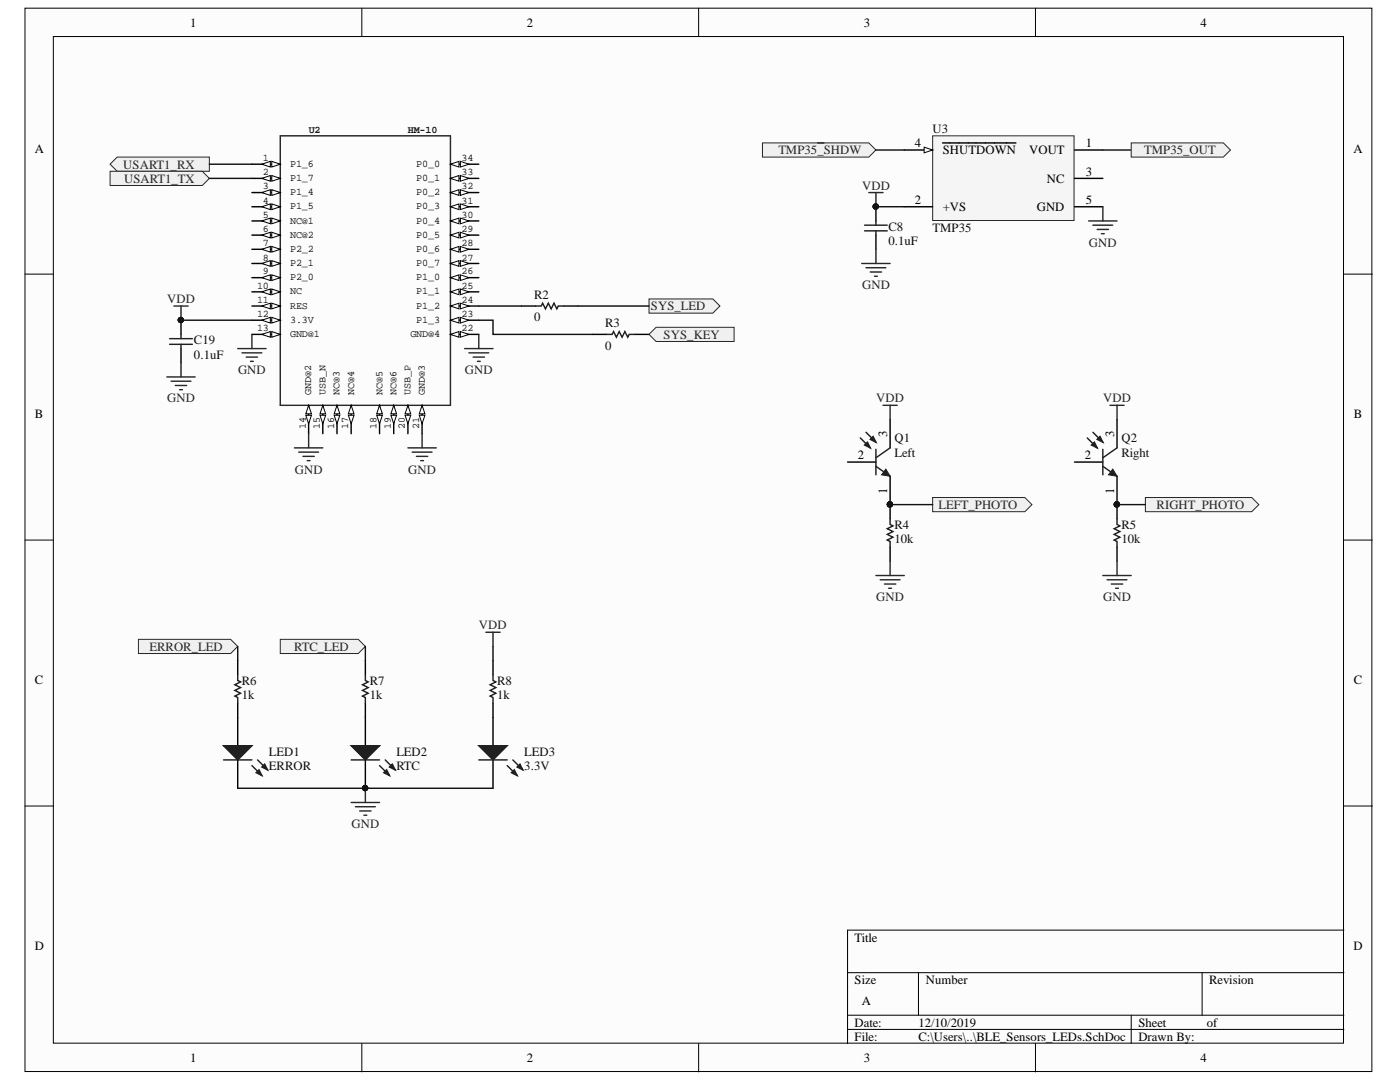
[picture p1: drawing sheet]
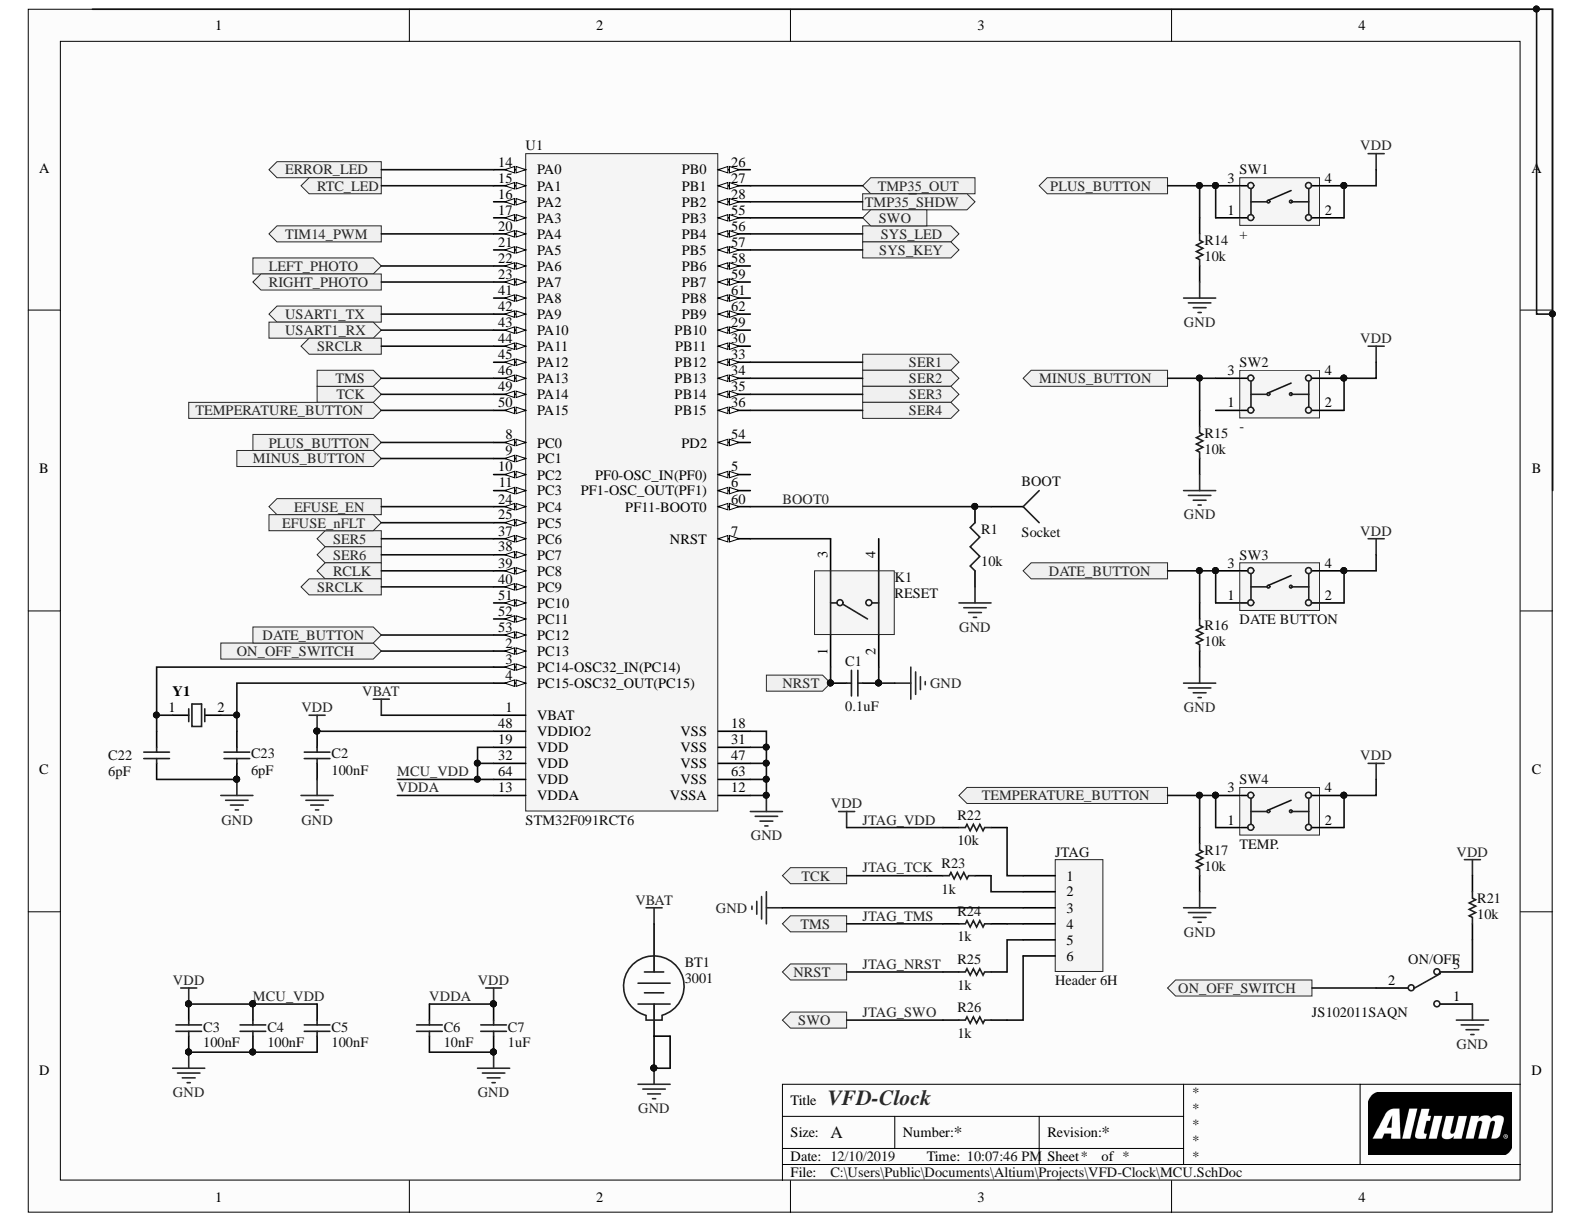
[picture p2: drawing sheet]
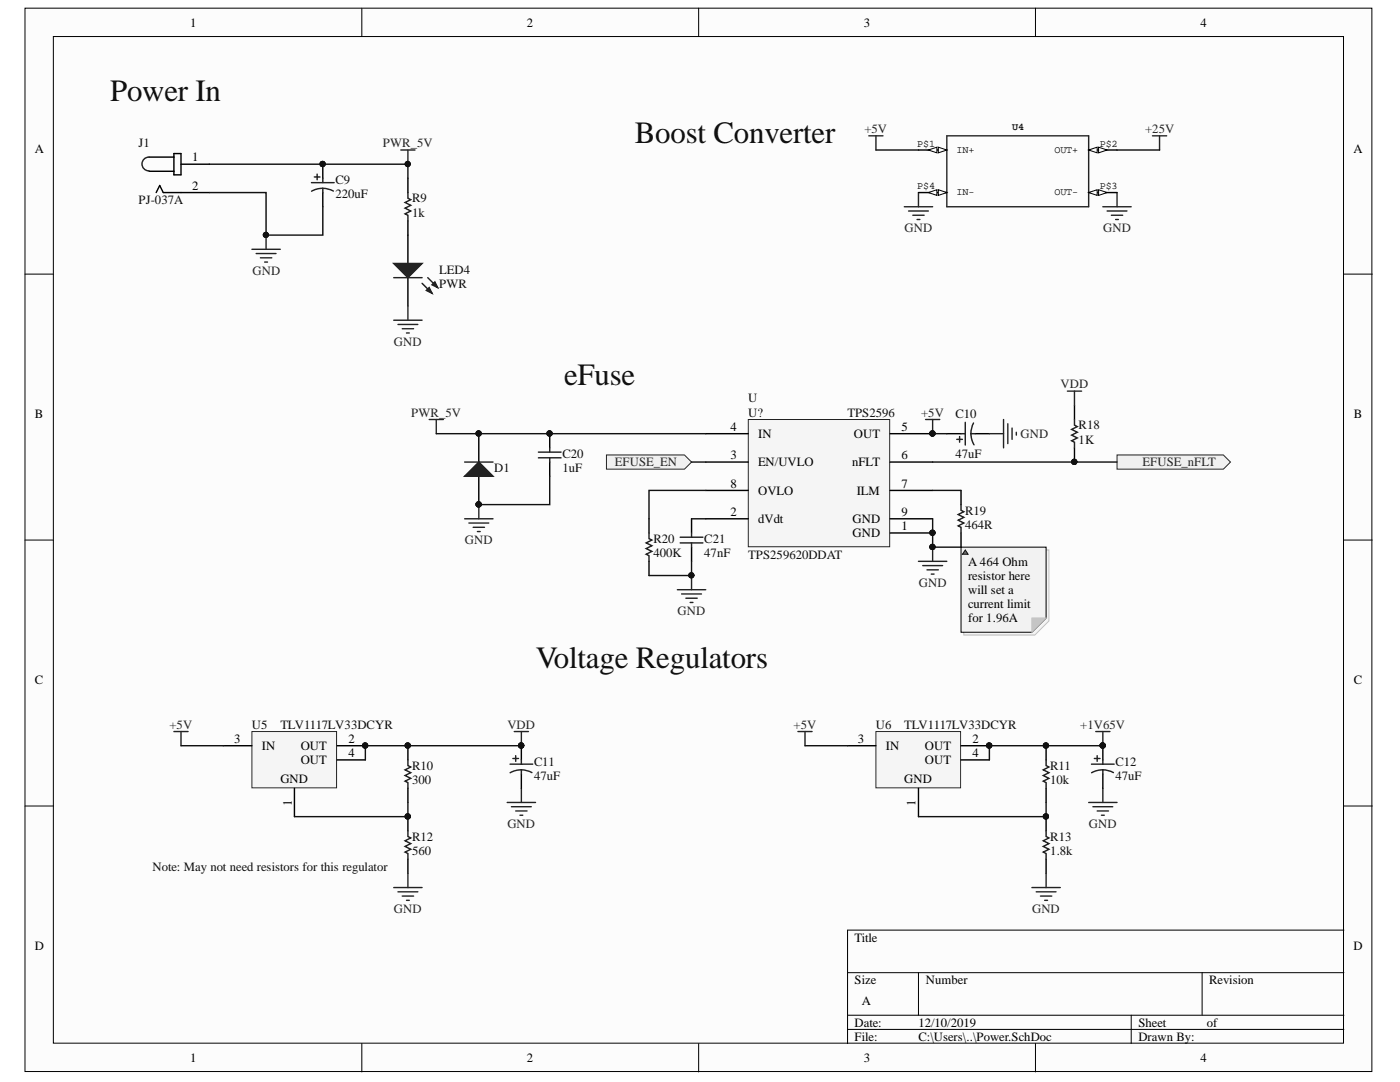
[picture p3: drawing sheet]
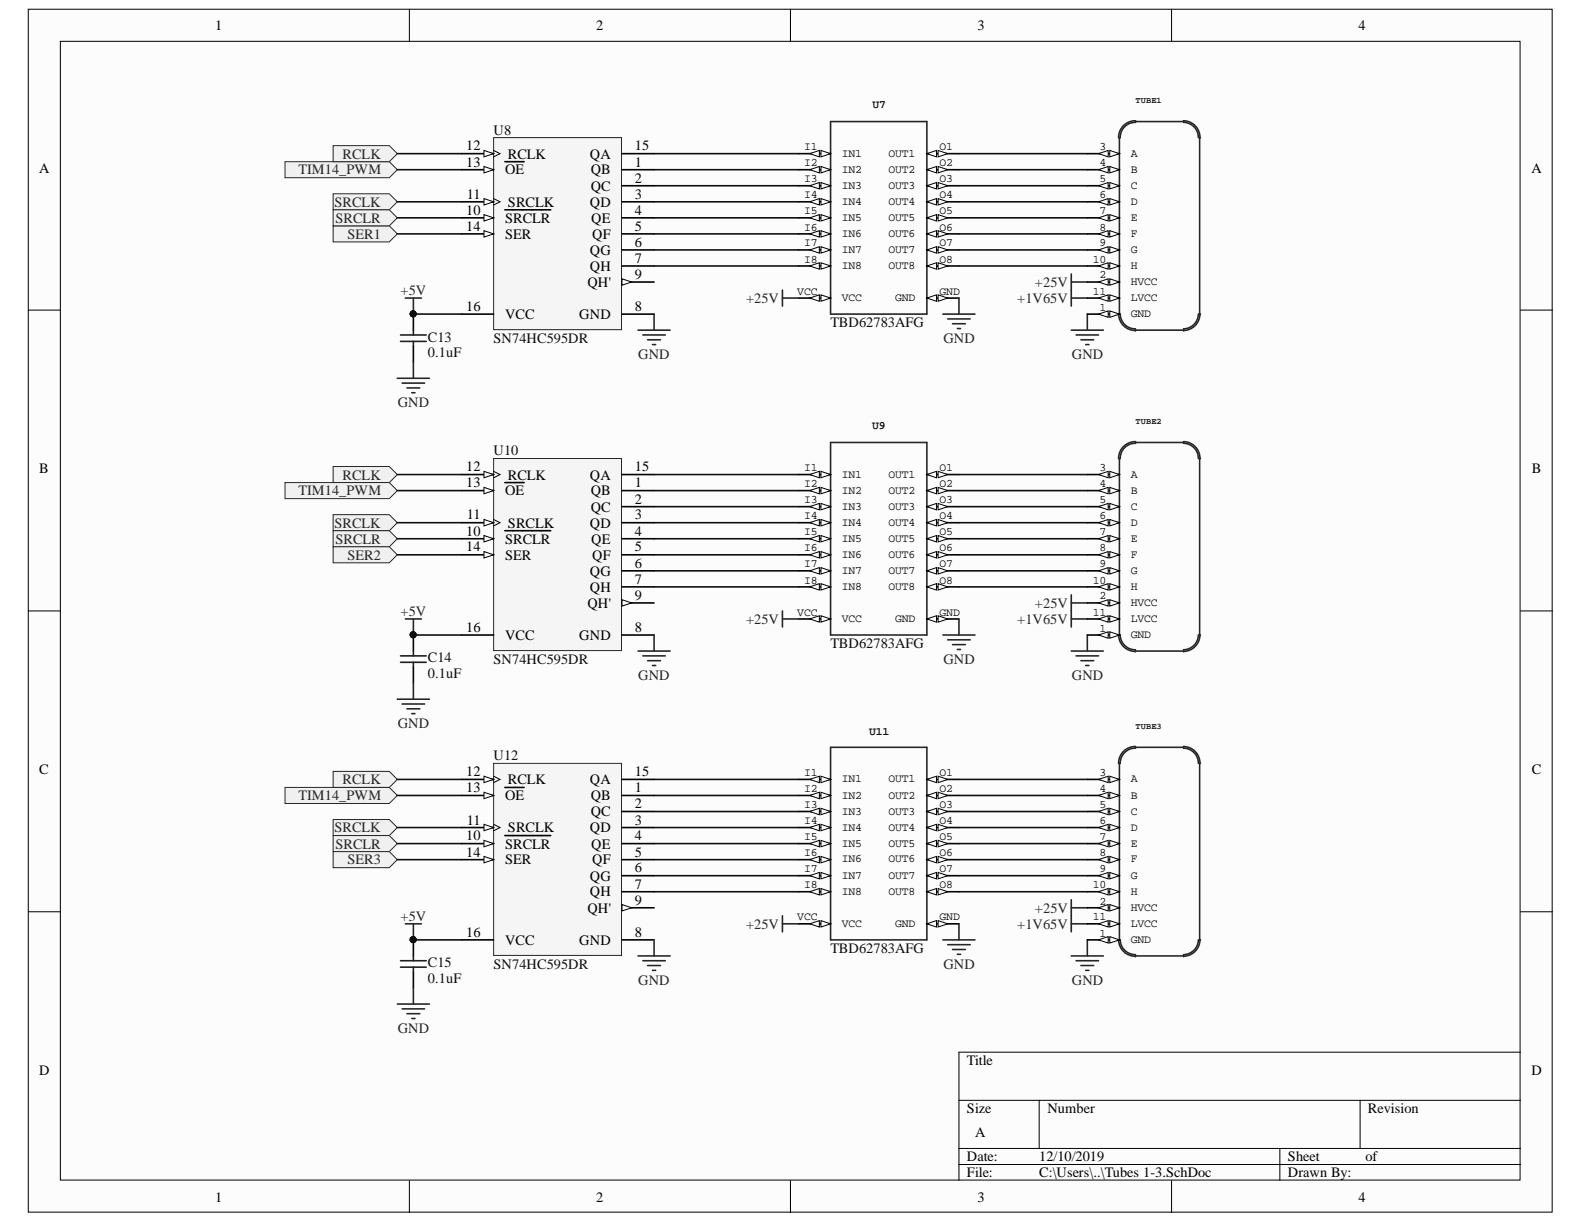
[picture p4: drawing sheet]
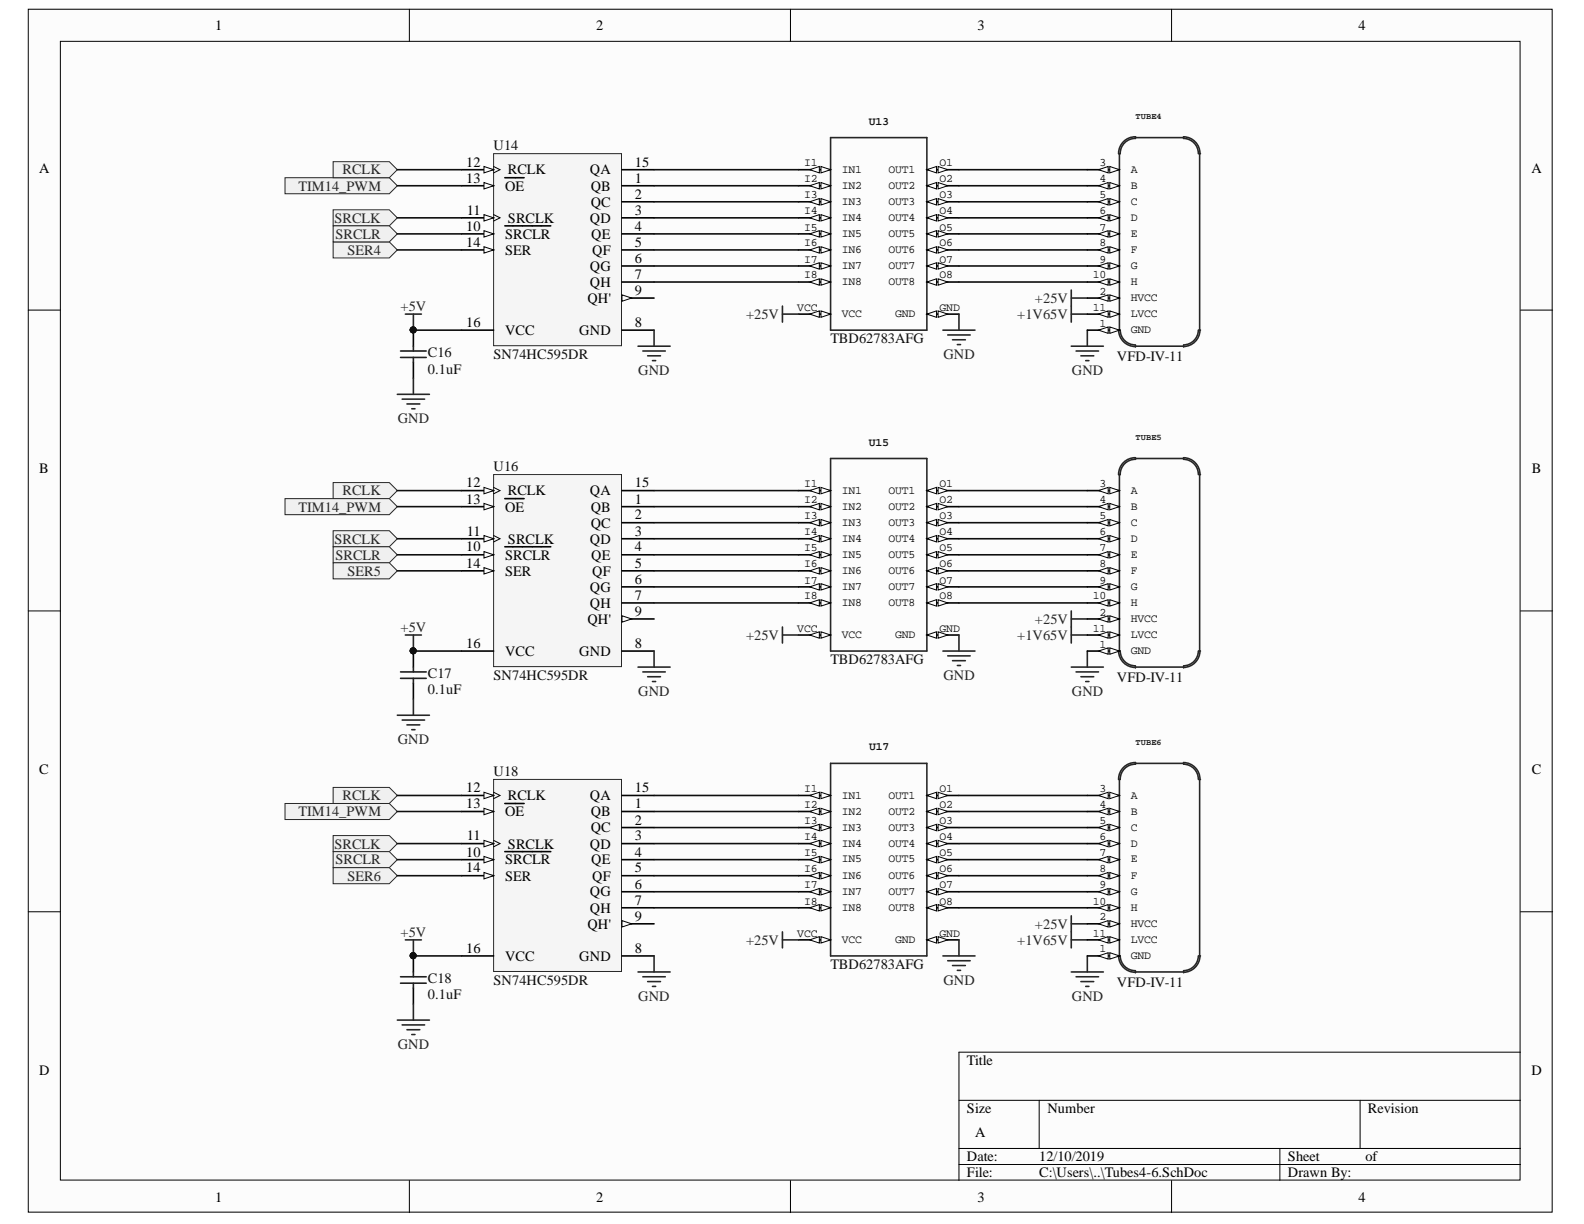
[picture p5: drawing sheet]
# Altium project VFD-Clock.PrjPcb
5 sheets, 92 parts. Net scope: flat (ports and power ports of the same name join across sheets).
Board file: VFD_Clock.PcbDoc
Sheets:
  MCU.SchDoc
  Tubes 1-3.SchDoc
  Tubes4-6.SchDoc
  BLE_Sensors_LEDs.SchDoc
  Power.SchDoc

## Sheet MCU.SchDoc: VFD-Clock
size A; Author: Jack Danielski

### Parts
BOOT  Socket  [PIN1]
BT1  3001  [KSTN-3001_V]
C1  0.1uF  [CAPC1608X90X40ML10T20]
C2  100nF  [CAPC1608X90X40ML10T20]
C3  100nF  [CAPC1608X90X40ML10T20]
C4  100nF  [CAPC1608X90X40ML10T20]
C5  100nF  [CAPC1608X90X40ML10T20]
C6  10nF  [CAPC1608X90X40ML10T20]
C7  1uF  [CAPC1608X90X20LL10]
C22  6pF  [CAPC1608X90X40ML10T20]
C23  6pF  [CAPC1608X90X40ML10T20]
JTAG  Header 6H  [HDR1X6H]
K1  RESET  [PNSC-EVPAA_V]
ON/OFF  JS102011SAQN  [CKCP-JS102011SAQN-3_V]
R1  value 10k  [J1-0603]
R14  10k  [RESC1608X55X30LL20T20]
R15  10k  [RESC1608X55X30LL20T20]
R16  10k  [RESC1608X55X30LL20T20]
R17  10k  [RESC1608X55X30LL20T20]
R21  10k  [RESC1608X55X30LL20T20]
R22  10k  [RESC1608X55X30LL20T20]
R23  1k  [RESC1608X55X30LL20T20]
R24  1k  [RESC1608X55X30LL20T20]
R25  1k  [RESC1608X55X30LL20T20]
R26  1k  [RESC1608X55X30LL20T20]
SW1  +  [434331045822]
SW2  -  [434331045822]
SW3  DATE BUTTON  [434331045822]
SW4  TEMP.  [434331045822]
U1  STM32F091RCT6  [STM-LQFP64_L]
Y1  ABS07-120-32.768KHZ-T  [ABRA-ABS07_A_V]  (value not drawn)

### Ports
DATE_BUTTON (in), DATE_BUTTON (out), EFUSE_EN (out), EFUSE_nFLT (in), ERROR_LED (out), LEFT_PHOTO (in), MINUS_BUTTON (in), MINUS_BUTTON (out), NRST (in), NRST (out), ON_OFF_SWITCH (in), ON_OFF_SWITCH (out), PLUS_BUTTON (in), PLUS_BUTTON (out), RCLK (out), RIGHT_PHOTO (out), RTC_LED (out), SER1 (out), SER2 (out), SER3 (out), SER4 (out), SER5 (out), SER6 (out), SRCLK (out), SWO (in), SWO (out), SYS_KEY (out), SYS_LED (out), TCK (in), TCK (out), TEMPERATURE_BUTTON (in), TEMPERATURE_BUTTON (out), TIM14_PWM (out), TMP35_OUT (in), TMP35~{_}SHDW (out), TMS (in), TMS (out), USART1_RX (in), USART1_TX (out), ~{SRCLR} (out)

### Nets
GND: BT1.1(+) BT1.2(+) C1.2 C2.1 C3.1 C4.1 C5.1 C6.2 C7.1 C22.1 C23.1 JTAG.3 K1.2(B) ON/OFF.1 R1.1 R14.1 R15.1 R16.1 R17.1 U1.12(VSSA) U1.18(VSS) U1.31(VSS) U1.47(VSS) U1.63(VSS)
JTAG_VDD: C2.2 C3.2 C4.2 C5.2 C6.1 C7.2 R21.2 R22.2 SW1.2 SW1.4 SW2.2 SW2.4 SW3.2 SW3.4 SW4.2 SW4.4 U1.13(VDDA) U1.19(VDD) U1.32(VDD) U1.48(VDDIO2) U1.64(VDD)  [also labelled MCU_VDD, VDD, VDDA]
VBAT: BT1.3(-) U1.1(VBAT)
BOOT0: BOOT.1 R1.2 U1.60(PF11-BOOT0)
JTAG_NRST: C1.1 K1.1(A) R25.2 ; port NRST
JTAG_SWO: R26.2 U1.55(PB3) ; port SWO
JTAG_TCK: R23.2 U1.49(PA14) ; port TCK
JTAG_TMS: R24.2 U1.46(PA13) ; port TMS
NetC22_2: C22.2 U1.3(PC14-OSC32_IN(PC14)) Y1.1
NetC23_2: C23.2 U1.4(PC15-OSC32_OUT(PC15)) Y1.2
NetJTAG_1: JTAG.1 R22.1
NetJTAG_2: JTAG.2 R23.1
NetJTAG_4: JTAG.4 R24.1
NetJTAG_5: JTAG.5 R25.1
NetJTAG_6: JTAG.6 R26.1
NetK1_3: K1.3(A') U1.7(NRST)
NetON/OFF_2: ON/OFF.2 U1.2(PC13) ; port ON_OFF_SWITCH
NetON/OFF_3: ON/OFF.3 R21.1
NetQ1_1: U1.22(PA6) ; port LEFT_PHOTO
NetQ2_1: U1.23(PA7) ; port RIGHT_PHOTO
NetR2_2: U1.56(PB4) ; port SYS_LED
NetR3_2: U1.57(PB5) ; port SYS_KEY
NetR6_2: U1.14(PA0) ; port ERROR_LED
NetR7_2: U1.15(PA1) ; port RTC_LED
NetR14_2: R14.2 SW1.1 SW1.3 U1.8(PC0) ; port PLUS_BUTTON
NetR15_2: R15.2 SW2.3 U1.9(PC1) ; port MINUS_BUTTON
NetR16_2: R16.2 SW3.1 SW3.3 U1.53(PC12) ; port DATE_BUTTON
NetR17_2: R17.2 SW4.1 SW4.3 U1.50(PA15) ; port TEMPERATURE_BUTTON
NetR18_1: U1.25(PC5) ; port EFUSE_nFLT
NetU1_20: U1.20(PA4) ; port TIM14_PWM
NetU1_27: U1.27(PB1) ; port TMP35_OUT
NetU1_28: U1.28(PB2) ; port TMP35~{_}SHDW
NetU1_33: U1.33(PB12) ; port SER1
NetU1_34: U1.34(PB13) ; port SER2
NetU1_35: U1.35(PB14) ; port SER3
NetU1_36: U1.36(PB15) ; port SER4
NetU1_37: U1.37(PC6) ; port SER5
NetU1_38: U1.38(PC7) ; port SER6
NetU1_39: U1.39(PC8) ; port RCLK
NetU1_40: U1.40(PC9) ; port SRCLK
NetU1_42: U1.42(PA9) ; port USART1_TX
NetU1_43: U1.43(PA10) ; port USART1_RX
NetU1_44: U1.44(PA11) ; port ~{SRCLR}
NetU_3: U1.24(PC4) ; port EFUSE_EN

Not connected (* = marked no-connect by the designer): K1 4(B'); SW2 1; U1 5(PF0-OSC_IN(PF0)) 6(PF1-OSC_OUT(PF1)) 10(PC2) 11(PC3) 16(PA2) 17(PA3) 21(PA5) 26(PB0) 29(PB10) 30(PB11) 41(PA8) 45(PA12) 51(PC10) 52(PC11) 54(PD2) 58(PB6) 59(PB7) 61(PB8) 62(PB9)

## Sheet Tubes 1-3.SchDoc
size A

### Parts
C13  0.1uF  [CAPC1608X90X40ML10T20]
C14  0.1uF  [CAPC1608X90X40ML10T20]
C15  0.1uF  [CAPC1608X90X40ML10T20]
TUBE1  VFD-IV-11  [VFD-IV11]  (value not drawn)
TUBE2  VFD-IV-11  [VFD-IV11]  (value not drawn)
TUBE3  VFD-IV-11  [VFD-IV11]  (value not drawn)
U7  TBD62783AFG  [TBD62783AFG]
U8  SN74HC595DR  [D0016A_N]
U9  TBD62783AFG  [TBD62783AFG]
U10  SN74HC595DR  [D0016A_N]
U11  TBD62783AFG  [TBD62783AFG]
U12  SN74HC595DR  [D0016A_N]

### Ports
RCLK (in), SER1 (in), SER2 (in), SER3 (in), SRCLK (in), TIM14_PWM (in), ~{SRCLR} (in)

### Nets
+1V65V: TUBE1.11(LVCC) TUBE2.11(LVCC) TUBE3.11(LVCC)
+5V: C13.2 C14.2 C15.2 U8.16(VCC) U10.16(VCC) U12.16(VCC)
+25V: TUBE1.2(HVCC) TUBE2.2(HVCC) TUBE3.2(HVCC) U7.VCC U9.VCC U11.VCC
GND: C13.1 C14.1 C15.1 TUBE1.1(GND) TUBE2.1(GND) TUBE3.1(GND) U7.GND U8.8(GND) U9.GND U10.8(GND) U11.GND U12.8(GND)
NetTUBE1_3: TUBE1.3(A) U7.O1(OUT1)
NetTUBE1_4: TUBE1.4(B) U7.O2(OUT2)
NetTUBE1_5: TUBE1.5(C) U7.O3(OUT3)
NetTUBE1_6: TUBE1.6(D) U7.O4(OUT4)
NetTUBE1_7: TUBE1.7(E) U7.O5(OUT5)
NetTUBE1_8: TUBE1.8(F) U7.O6(OUT6)
NetTUBE1_9: TUBE1.9(G) U7.O7(OUT7)
NetTUBE1_10: TUBE1.10(H) U7.O8(OUT8)
NetTUBE2_3: TUBE2.3(A) U9.O1(OUT1)
NetTUBE2_4: TUBE2.4(B) U9.O2(OUT2)
NetTUBE2_5: TUBE2.5(C) U9.O3(OUT3)
NetTUBE2_6: TUBE2.6(D) U9.O4(OUT4)
NetTUBE2_7: TUBE2.7(E) U9.O5(OUT5)
NetTUBE2_8: TUBE2.8(F) U9.O6(OUT6)
NetTUBE2_9: TUBE2.9(G) U9.O7(OUT7)
NetTUBE2_10: TUBE2.10(H) U9.O8(OUT8)
NetTUBE3_3: TUBE3.3(A) U11.O1(OUT1)
NetTUBE3_4: TUBE3.4(B) U11.O2(OUT2)
NetTUBE3_5: TUBE3.5(C) U11.O3(OUT3)
NetTUBE3_6: TUBE3.6(D) U11.O4(OUT4)
NetTUBE3_7: TUBE3.7(E) U11.O5(OUT5)
NetTUBE3_8: TUBE3.8(F) U11.O6(OUT6)
NetTUBE3_9: TUBE3.9(G) U11.O7(OUT7)
NetTUBE3_10: TUBE3.10(H) U11.O8(OUT8)
NetU1_20: U8.13(~{OE}) U10.13(~{OE}) U12.13(~{OE}) ; port TIM14_PWM
NetU1_33: U8.14(SER) ; port SER1
NetU1_34: U10.14(SER) ; port SER2
NetU1_35: U12.14(SER) ; port SER3
NetU1_39: U8.12(RCLK) U10.12(RCLK) U12.12(RCLK) ; port RCLK
NetU1_40: U8.11(SRCLK) U10.11(SRCLK) U12.11(SRCLK) ; port SRCLK
NetU1_44: U8.10(~{SRCLR}) U10.10(~{SRCLR}) U12.10(~{SRCLR}) ; port ~{SRCLR}
NetU7_I1: U7.I1(IN1) U8.15(QA)
NetU7_I2: U7.I2(IN2) U8.1(QB)
NetU7_I3: U7.I3(IN3) U8.2(QC)
NetU7_I4: U7.I4(IN4) U8.3(QD)
NetU7_I5: U7.I5(IN5) U8.4(QE)
NetU7_I6: U7.I6(IN6) U8.5(QF)
NetU7_I7: U7.I7(IN7) U8.6(QG)
NetU7_I8: U7.I8(IN8) U8.7(QH)
NetU9_I1: U9.I1(IN1) U10.15(QA)
NetU9_I2: U9.I2(IN2) U10.1(QB)
NetU9_I3: U9.I3(IN3) U10.2(QC)
NetU9_I4: U9.I4(IN4) U10.3(QD)
NetU9_I5: U9.I5(IN5) U10.4(QE)
NetU9_I6: U9.I6(IN6) U10.5(QF)
NetU9_I7: U9.I7(IN7) U10.6(QG)
NetU9_I8: U9.I8(IN8) U10.7(QH)
NetU11_I1: U11.I1(IN1) U12.15(QA)
NetU11_I2: U11.I2(IN2) U12.1(QB)
NetU11_I3: U11.I3(IN3) U12.2(QC)
NetU11_I4: U11.I4(IN4) U12.3(QD)
NetU11_I5: U11.I5(IN5) U12.4(QE)
NetU11_I6: U11.I6(IN6) U12.5(QF)
NetU11_I7: U11.I7(IN7) U12.6(QG)
NetU11_I8: U11.I8(IN8) U12.7(QH)

Not connected (* = marked no-connect by the designer): U8 9(QH'); U10 9(QH'); U12 9(QH')

## Sheet Tubes4-6.SchDoc
size A

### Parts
C16  0.1uF  [CAPC1608X90X40ML10T20]
C17  0.1uF  [CAPC1608X90X40ML10T20]
C18  0.1uF  [CAPC1608X90X40ML10T20]
TUBE4  VFD-IV-11  [VFD-IV11]
TUBE5  VFD-IV-11  [VFD-IV11]
TUBE6  VFD-IV-11  [VFD-IV11]
U13  TBD62783AFG  [TBD62783AFG]
U14  SN74HC595DR  [D0016A_N]
U15  TBD62783AFG  [TBD62783AFG]
U16  SN74HC595DR  [D0016A_N]
U17  TBD62783AFG  [TBD62783AFG]
U18  SN74HC595DR  [D0016A_N]

### Ports
RCLK (in), SER4 (in), SER5 (in), SER6 (in), SRCLK (in), TIM14_PWM (in), ~{SRCLR} (in)

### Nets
+1V65V: TUBE4.11(LVCC) TUBE5.11(LVCC) TUBE6.11(LVCC)
+5V: C16.2 C17.2 C18.2 U14.16(VCC) U16.16(VCC) U18.16(VCC)
+25V: TUBE4.2(HVCC) TUBE5.2(HVCC) TUBE6.2(HVCC) U13.VCC U15.VCC U17.VCC
GND: C16.1 C17.1 C18.1 TUBE4.1(GND) TUBE5.1(GND) TUBE6.1(GND) U13.GND U14.8(GND) U15.GND U16.8(GND) U17.GND U18.8(GND)
NetTUBE4_3: TUBE4.3(A) U13.O1(OUT1)
NetTUBE4_4: TUBE4.4(B) U13.O2(OUT2)
NetTUBE4_5: TUBE4.5(C) U13.O3(OUT3)
NetTUBE4_6: TUBE4.6(D) U13.O4(OUT4)
NetTUBE4_7: TUBE4.7(E) U13.O5(OUT5)
NetTUBE4_8: TUBE4.8(F) U13.O6(OUT6)
NetTUBE4_9: TUBE4.9(G) U13.O7(OUT7)
NetTUBE4_10: TUBE4.10(H) U13.O8(OUT8)
NetTUBE5_3: TUBE5.3(A) U15.O1(OUT1)
NetTUBE5_4: TUBE5.4(B) U15.O2(OUT2)
NetTUBE5_5: TUBE5.5(C) U15.O3(OUT3)
NetTUBE5_6: TUBE5.6(D) U15.O4(OUT4)
NetTUBE5_7: TUBE5.7(E) U15.O5(OUT5)
NetTUBE5_8: TUBE5.8(F) U15.O6(OUT6)
NetTUBE5_9: TUBE5.9(G) U15.O7(OUT7)
NetTUBE5_10: TUBE5.10(H) U15.O8(OUT8)
NetTUBE6_3: TUBE6.3(A) U17.O1(OUT1)
NetTUBE6_4: TUBE6.4(B) U17.O2(OUT2)
NetTUBE6_5: TUBE6.5(C) U17.O3(OUT3)
NetTUBE6_6: TUBE6.6(D) U17.O4(OUT4)
NetTUBE6_7: TUBE6.7(E) U17.O5(OUT5)
NetTUBE6_8: TUBE6.8(F) U17.O6(OUT6)
NetTUBE6_9: TUBE6.9(G) U17.O7(OUT7)
NetTUBE6_10: TUBE6.10(H) U17.O8(OUT8)
NetU1_20: U14.13(~{OE}) U16.13(~{OE}) U18.13(~{OE}) ; port TIM14_PWM
NetU1_36: U14.14(SER) ; port SER4
NetU1_37: U16.14(SER) ; port SER5
NetU1_38: U18.14(SER) ; port SER6
NetU1_39: U14.12(RCLK) U16.12(RCLK) U18.12(RCLK) ; port RCLK
NetU1_40: U14.11(SRCLK) U16.11(SRCLK) U18.11(SRCLK) ; port SRCLK
NetU1_44: U14.10(~{SRCLR}) U16.10(~{SRCLR}) U18.10(~{SRCLR}) ; port ~{SRCLR}
NetU13_I1: U13.I1(IN1) U14.15(QA)
NetU13_I2: U13.I2(IN2) U14.1(QB)
NetU13_I3: U13.I3(IN3) U14.2(QC)
NetU13_I4: U13.I4(IN4) U14.3(QD)
NetU13_I5: U13.I5(IN5) U14.4(QE)
NetU13_I6: U13.I6(IN6) U14.5(QF)
NetU13_I7: U13.I7(IN7) U14.6(QG)
NetU13_I8: U13.I8(IN8) U14.7(QH)
NetU15_I1: U15.I1(IN1) U16.15(QA)
NetU15_I2: U15.I2(IN2) U16.1(QB)
NetU15_I3: U15.I3(IN3) U16.2(QC)
NetU15_I4: U15.I4(IN4) U16.3(QD)
NetU15_I5: U15.I5(IN5) U16.4(QE)
NetU15_I6: U15.I6(IN6) U16.5(QF)
NetU15_I7: U15.I7(IN7) U16.6(QG)
NetU15_I8: U15.I8(IN8) U16.7(QH)
NetU17_I1: U17.I1(IN1) U18.15(QA)
NetU17_I2: U17.I2(IN2) U18.1(QB)
NetU17_I3: U17.I3(IN3) U18.2(QC)
NetU17_I4: U17.I4(IN4) U18.3(QD)
NetU17_I5: U17.I5(IN5) U18.4(QE)
NetU17_I6: U17.I6(IN6) U18.5(QF)
NetU17_I7: U17.I7(IN7) U18.6(QG)
NetU17_I8: U17.I8(IN8) U18.7(QH)

Not connected (* = marked no-connect by the designer): U14 9(QH'); U16 9(QH'); U18 9(QH')

## Sheet BLE_Sensors_LEDs.SchDoc
size A

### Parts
C8  0.1uF  [CAPC1608X90X40ML10T20]
C19  0.1uF  [CAPC1608X90X40ML10T20]
LED1  ERROR  [0805_A]
LED2  RTC  [0805_A]
LED3  3.3V  [0805_A]
Q1  Left  [VSIL-TEMT6000X01_V]
Q2  Right  [VSIL-TEMT6000X01_V]
R2  0  [RESC2013X50X30LL20T20]
R3  0  [RESC2013X50X30LL20T20]
R4  10k  [RESC1608X55X30LL15T15]
R5  10k  [RESC1608X55X30LL15T15]
R6  1k  [RESC1608X55X30LL20T20]
R7  1k  [RESC1608X55X30LL20T20]
R8  1k  [RESC1608X55X30LL20T20]
U2  HM-10  [HM-10]
U3  TMP35  [ADI-RJ-5_M]

### Ports
ERROR_LED (in), LEFT_PHOTO (out), RIGHT_PHOTO (out), RTC_LED (in), SYS_KEY (in), SYS_LED (out), TMP35_OUT (out), TMP35~{_}SHDW (in), USART1_RX (out), USART1_TX (in)

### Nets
GND: C8.1 C19.1 LED1.1(K) LED2.1(K) LED3.1(K) R4.1 R5.1 U2.13(GND@1) U2.14(GND@2) U2.21(GND@3) U2.22(GND@4) U3.5(GND)
VDD: C8.2 C19.2 Q1.3(C) Q2.3(C) R8.2 U2.12(3.3V) U3.2(+VS)  [project net JTAG_VDD]
NetLED1_2: LED1.2(A) R6.1
NetLED2_2: LED2.2(A) R7.1
NetLED3_2: LED3.2(A) R8.1
NetQ1_1: Q1.1(E) R4.2 ; port LEFT_PHOTO
NetQ2_1: Q2.1(E) R5.2 ; port RIGHT_PHOTO
NetR2_1: R2.1 U2.24(P1_2)
NetR2_2: R2.2 ; port SYS_LED
NetR3_1: R3.1 U2.23(P1_3)
NetR3_2: R3.2 ; port SYS_KEY
NetR6_2: R6.2 ; port ERROR_LED
NetR7_2: R7.2 ; port RTC_LED
NetU1_27: U3.1(VOUT) ; port TMP35_OUT
NetU1_28: U3.4(~{SHUTDOWN}) ; port TMP35~{_}SHDW
NetU1_42: U2.2(P1_7) ; port USART1_TX
NetU1_43: U2.1(P1_6) ; port USART1_RX

Not connected (* = marked no-connect by the designer): Q1 2(B); Q2 2(B); U2 3(P1_4) 4(P1_5) 5(NC@1) 6(NC@2) 7(P2_2) 8(P2_1) 9(P2_0) 10(NC) 11(RES) 15(USB_N) 16(NC@3) 17(NC@4) 18(NC@5) 19(NC@6) 20(USB_P) 25(P1_1) 26(P1_0) 27(P0_7) 28(P0_6) 29(P0_5) 30(P0_4) 31(P0_3) 32(P0_2) 33(P0_1) 34(P0_0); U3 3(NC)

## Sheet Power.SchDoc
size A

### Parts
C9  220uF  [PNSC-FP-V-F_V]
C10  47uF  [PNSC-FP-V-D_V]
C11  47uF  [PNSC-FP-V-D_V]
C12  47uF  [PNSC-FP-V-D_V]
C20  1uF  [CAPC1608X90X20LL10]
C21  47nF  [CAPC1608X90X35ML10T15]
D1  SMAJ5.0A-E3/61  [VISH-DO-214AC-2_M]  (value not drawn)
J1  PJ-037A  [*CUI_PJ-037A]
LED4  PWR  [0805_A]
R9  1k  [RESC1608X55X30LL20T20]
R10  300  [RESC1608X55X30LL15T15]
R11  10k  [RESC1608X55X30LL15T15]
R12  560  [RESC1608X55X30LL20T20]
R13  1.8k  [RESC1609X50X30NL10T20]
R18  1K  [RESC1608X55X30LL15T15]
R19  464R  [RESC1608X55X30LL15T15]
R20  400K  [RESC1608X55X30LL15T15]
U  TPS259620DDAT  [TPS259620DDAT - duplicate]
U4  XL6009E1  [XL6009E1]  (value not drawn)
U5  TLV1117LV33DCYR  [DCY0004A_M]
U6  TLV1117LV33DCYR  [DCY0004A_M]

### Ports
EFUSE_EN (in), EFUSE_nFLT (out)

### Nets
+1V65V: C12.1 R11.2 U6.2(OUT) U6.4(OUT)
+5V: C10.1 U.5(OUT) U4.P$1(IN+) U5.3(IN) U6.3(IN)
+25V: U4.P$2(OUT+)
GND: C9.2 C10.2 C11.2 C12.2 C20.1 C21.1 D1.2(A) J1.2 LED4.1(K) R12.1 R13.2 R19.1 R20.1 U.1(GND) U.9(GND) U4.P$3(OUT-) U4.P$4(IN-)
PWR_5V: C9.1 C20.2 D1.1(K) J1.1 R9.2 U.4(IN)
VDD: C11.1 R10.2 R18.2 U5.2(OUT) U5.4(OUT)  [project net JTAG_VDD]
NetC21_2: C21.2 U.2(dVdt)
NetLED4_2: LED4.2(A) R9.1
NetR10_1: R10.1 R12.2 U5.1(GND)
NetR11_1: R11.1 R13.1 U6.1(GND)
NetR18_1: R18.1 U.6(nFLT) ; port EFUSE_nFLT
NetR19_2: R19.2 U.7(ILM)
NetR20_2: R20.2 U.8(OVLO)
NetU_3: U.3(EN/UVLO) ; port EFUSE_EN

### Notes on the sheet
- Power In
- Boost Converter
- eFuse
- Voltage Regulators
- (near R19) A 464 Ohm resistor here will set a current limit for 1.96A
- (near R12) Note: May not need resistors for this regulator

## Nets that join several sheets
+1V65V: Tubes 1-3 (TUBE1.11 TUBE2.11 TUBE3.11), Tubes4-6 (TUBE4.11 TUBE5.11 TUBE6.11), Power (C12.1 R11.2 U6.2 U6.4)
+5V: Tubes 1-3 (6 pins), Tubes4-6 (6 pins), Power (5 pins)
+25V: Tubes 1-3 (6 pins), Tubes4-6 (6 pins), Power (U4.P$2)
GND: MCU (24 pins), Tubes 1-3 (12 pins), Tubes4-6 (12 pins), BLE_Sensors_LEDs (12 pins), Power (17 pins)
JTAG_VDD: MCU (21 pins), BLE_Sensors_LEDs (7 pins), Power (5 pins)
NetQ1_1: MCU (U1.22), BLE_Sensors_LEDs (Q1.1 R4.2)
NetQ2_1: MCU (U1.23), BLE_Sensors_LEDs (Q2.1 R5.2)
NetR2_2: MCU (U1.56), BLE_Sensors_LEDs (R2.2)
NetR3_2: MCU (U1.57), BLE_Sensors_LEDs (R3.2)
NetR6_2: MCU (U1.14), BLE_Sensors_LEDs (R6.2)
NetR7_2: MCU (U1.15), BLE_Sensors_LEDs (R7.2)
NetR18_1: MCU (U1.25), Power (R18.1 U.6)
NetU1_20: MCU (U1.20), Tubes 1-3 (U8.13 U10.13 U12.13), Tubes4-6 (U14.13 U16.13 U18.13)
NetU1_27: MCU (U1.27), BLE_Sensors_LEDs (U3.1)
NetU1_28: MCU (U1.28), BLE_Sensors_LEDs (U3.4)
NetU1_33: MCU (U1.33), Tubes 1-3 (U8.14)
NetU1_34: MCU (U1.34), Tubes 1-3 (U10.14)
NetU1_35: MCU (U1.35), Tubes 1-3 (U12.14)
NetU1_36: MCU (U1.36), Tubes4-6 (U14.14)
NetU1_37: MCU (U1.37), Tubes4-6 (U16.14)
NetU1_38: MCU (U1.38), Tubes4-6 (U18.14)
NetU1_39: MCU (U1.39), Tubes 1-3 (U8.12 U10.12 U12.12), Tubes4-6 (U14.12 U16.12 U18.12)
NetU1_40: MCU (U1.40), Tubes 1-3 (U8.11 U10.11 U12.11), Tubes4-6 (U14.11 U16.11 U18.11)
NetU1_42: MCU (U1.42), BLE_Sensors_LEDs (U2.2)
NetU1_43: MCU (U1.43), BLE_Sensors_LEDs (U2.1)
NetU1_44: MCU (U1.44), Tubes 1-3 (U8.10 U10.10 U12.10), Tubes4-6 (U14.10 U16.10 U18.10)
NetU_3: MCU (U1.24), Power (U.3)
